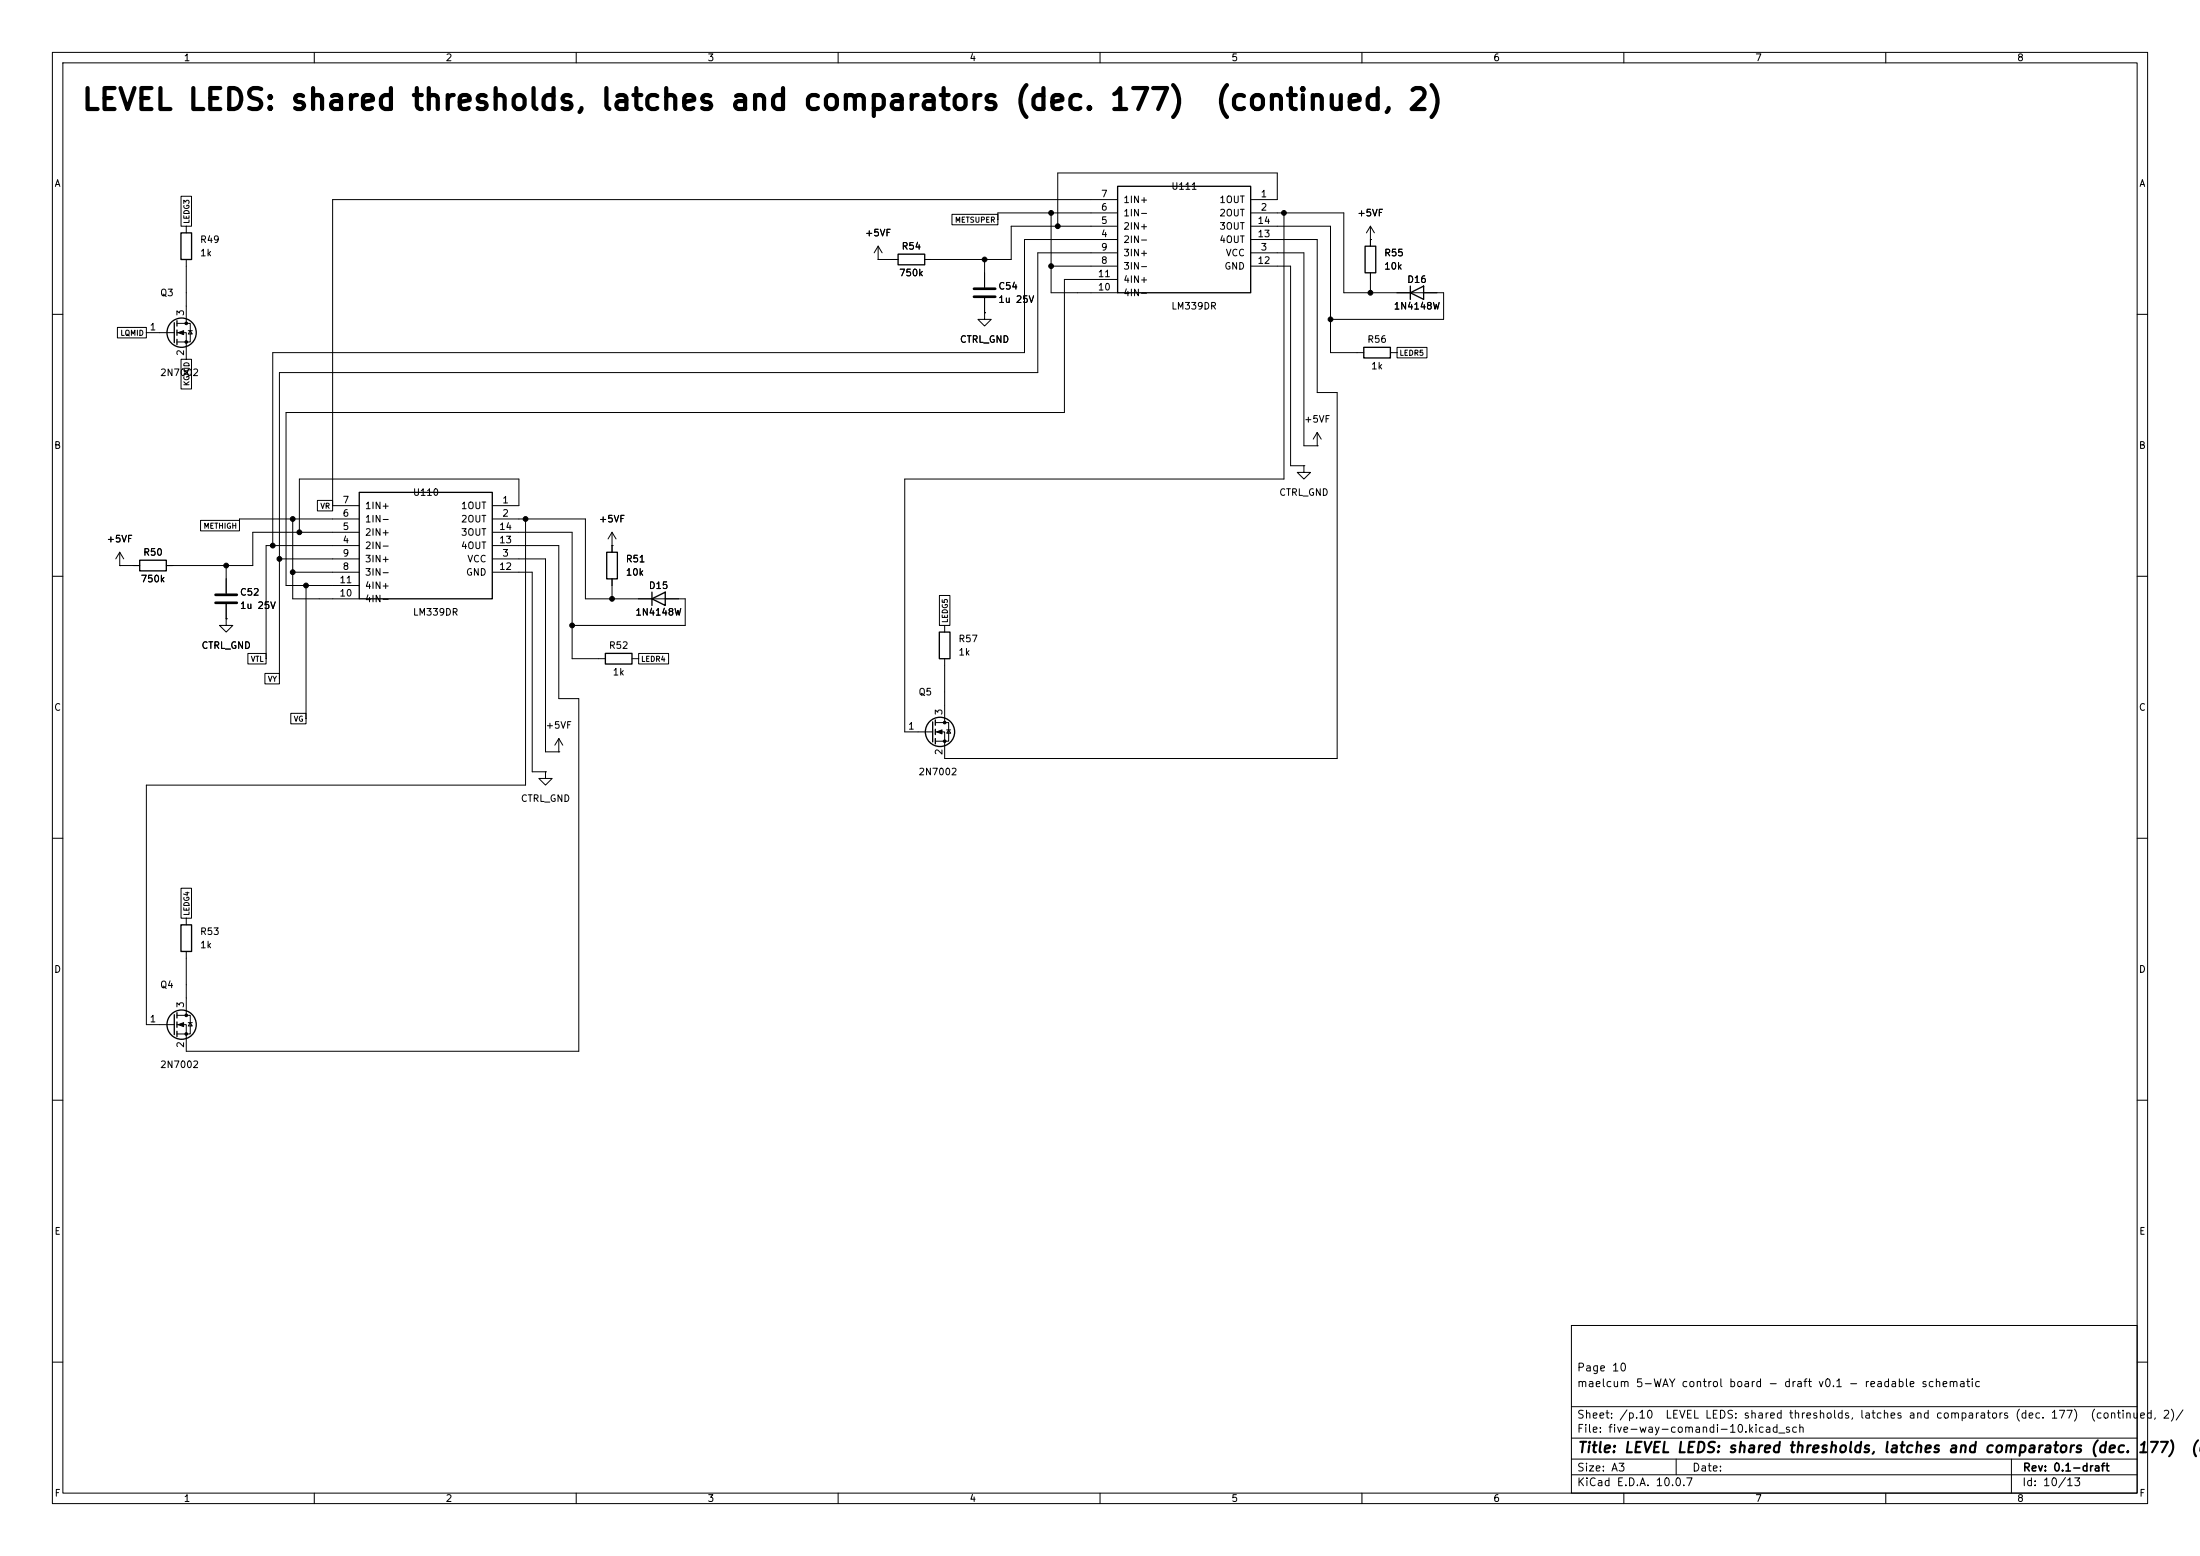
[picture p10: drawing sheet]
<svg xmlns="http://www.w3.org/2000/svg" width="420mm" height="297mm" viewBox="0 0 420 297" stroke-linecap="round" stroke-linejoin="round" font-family="sans-serif">
<g fill="none" stroke="#000" stroke-width=".19">
<path d="M10 10h400v277h-400zM12 12h396v273h-396zM60 10v2M110 10v2M160 10v2M210 10v2M260 10v2M310 10v2M360 10v2M34.6 37.5h2v5.7h-2zM213.4 38.1h-149.9v58.4M238.8 38.1h5v-5.1h-41.9v10.2"/>
<path d="M35.6 43.2v1.3M35.6 49.5v12.2M167.6 49.5h.1M167.6 47l-.7 1.3M167.6 47l.8 1.3M167.6 47v2.5M167.6 49.5h3.8M181.7 40.9h8.8v2h-8.8zM188 59.7v1.3h1.2l-1.2 1.2-1.3-1.2h1.3M188 59.7h.1M188 49.5v5.4M188 56.9v2.8"/>
<path d="M200.7 40.6v15.3h12.7M200.7 50.8h12.7M213.4 45.7h-17.8v21.6h-143.5v36.8M213.4 40.6h-22.9v1.3M213.4 48.3h-15.3v22.8h-144.8v58.4M213.4 43.2h-20.4v6.3h-16.5M213.4 53.3h-10.2v25.4h-148.6v33.1h14M238.8 45.7h12.7v29.2h3.8v69.9h-75v-5.1h-1.7M238.8 43.2h15.2v24.1h6.3M238.8 40.6h17.7v15.3h19.1v5.1h-21.6M238.8 48.3h10.1v36.8h2.6M238.8 50.8h7.6v38.1h2.5"/>
<path d="M245.1 40.6v50.8h-72.4v48.3h5.4M261.6 45.7h.1M261.6 43.2v3.8M261.6 52.1v3.8M261.6 43.2l-.7 1.3M261.6 43.2l.8 1.3M10 60h2M22.4 62.5h5.5v2h-5.5zM27.9 63.5h5.4M33.8 61.7h2.5v3.6h-2.5M33.8 63.5h1.8v5.1M34.6 68.6h2v5.6h-2z"/>
<path d="M35.9 63.1h.8M36.3 63.1l.4 .7h-.8zM265.4 67.3h1.3M266.7 66.3h5.7v2h-5.7zM408 60h2M38.3 99.3h7.4v2h-7.4zM55.9 99.1v15.2h12.7M60.6 95.5h2.9v2h-2.9zM63.5 96.5h5.1M68.6 99.1h-22.9v1.2M94 96.5h5.1v-5.1h-42v10.2M94 99.1h17.8v15.2h19v5.1h-21.6"/>
<path d="M100.3 99.1v50.8h-72.4v45.7h5.4M248.9 88.9v1.3h1.3l-1.3 1.2-1.3-1.2h1.3M248.9 88.9h.1M251.5 85.1h.1M251.5 82.6l-.8 1.2M251.5 82.6l.7 1.2M251.5 82.6v2.5M10 110h2M22.9 108h.1M22.9 105.4l-.8 1.3M22.9 105.4l.7 1.3M22.9 105.4v2.6"/>
<path d="M22.9 108h3.8M43.2 118.1v1.3h1.2l-1.2 1.3-1.3-1.3h1.3M43.2 118.1h.1M43.2 108v5.3M43.2 115.3v2.8M53.3 106.7h15.3M55.9 109.2h12.7M58.4 111.8v25.4M68.6 101.6h-20.3v6.4h-16.6M68.6 104.1h-17.8v21.6M94 104.1h12.7v29.3h3.8v67.3h-74.9v-5.1h-1.8M94 101.6h15.2v24.1h6.4"/>
<path d="M94 106.7h10.1v36.8h2.6M94 109.2h7.6v38.1h2.5M116.8 104.1h.1M116.8 101.6l-.7 1.3M116.8 101.6l.8 1.3M116.8 101.6v3.8M116.8 110.5v3.8M179.3 113.7h2v5.7h-2zM180.3 119.4v1.3M408 110h2M47.3 124.7h3.5v2h-3.5zM50.6 128.5h2.7v2h-2.7z"/>
<path d="M55.5 136.2h2.9v2h-2.9zM120.6 125.7h1.3M121.9 124.7h5.7v2h-5.7zM178.6 137.9h2.5v3.6h-2.5M180.3 125.7v12.2M180.7 139.3h.8M181.1 139.3l.4 .7h-.8zM10 160h2M104.1 147.3v1.3h1.3l-1.3 1.3-1.2-1.3h1.2M104.1 147.3h.1M106.7 143.5h.1M106.7 141l-.8 1.2"/>
<path d="M106.7 141l.7 1.2M106.7 141v2.5M408 160h2M34.6 169.5h2v5.8h-2zM35.6 175.3v1.2M33.8 193.8h2.5v3.6h-2.5M35.6 181.6v12.2M35.9 195.2h.8M36.3 195.2l.4 .6h-.8zM10 210h2M408 210h2M300 253h108v32h-108z"/>
<path d="M10 260h2M300 278.5h108M300 274.5h108M300 268.5h108M320 278.5v3M384 278.5v6.5M408 260h2M60 285v2M110 285v2M160 285v2M210 285v2M260 285v2"/>
<path d="M300 281.5h108M310 285v2M360 285v2"/>
</g>
<g fill="none" stroke="#000" stroke-width=".25">
<path d="M213.4 35.6h25.4v20.3h-25.4zM34.5 44.5h2.1v5h-2.1zM171.4 48.5h5.1v2h-5.1zM260.6 47h2v5.1h-2zM269.2 55.9l2.6-1.3v2.6zM269.2 54.6v2.6M33.3 61.6v3.8M33.8 61.2v1M33.8 63v1M33.8 64.8v1M260.3 66.3h5.1v2h-5.1zM68.6 94h25.4v20.3h-25.4z"/>
<path d="M26.7 106.9h5v2.1h-5zM115.8 105.4h2.1v5.1h-2.1zM124.5 114.3l2.5-1.3v2.6zM124.5 113v2.6M115.6 124.7h5v2h-5zM178.1 137.8v3.8M178.6 137.4v1M178.6 139.2v1M179.3 120.7h2.1v5h-2.1zM178.6 141v1M34.5 176.5h2.1v5.1h-2.1zM33.3 193.7v3.8"/>
<path d="M33.8 193.3v1M33.8 195.1v1M33.8 196.9v1"/>
<circle cx="34.7" cy="63.5" r="2.79"/>
<circle cx="179.5" cy="139.7" r="2.79"/>
<circle cx="34.7" cy="195.6" r="2.79"/>
</g>
<path d="M185.9 55.1h4.1M185.9 56.6h4.1M41.1 113.5h4.1M41.1 115.1h4.1" fill="none" stroke="#000" stroke-width=".51"/>
<g fill="#000" stroke="#000" stroke-width=".19">
<path d="M34 63.5l1.1-.4v.8zM178.8 139.7l1-.4v.8zM34 195.6l1.1-.4v.8z"/>
<circle cx="188" cy="49.5" r=".46"/>
<circle cx="200.7" cy="40.6" r=".46"/>
<circle cx="200.7" cy="50.8" r=".46"/>
<circle cx="201.9" cy="43.2" r=".46"/>
<circle cx="245.1" cy="40.6" r=".46"/>
<circle cx="261.6" cy="55.9" r=".46"/>
<circle cx="35.6" cy="61.7" r=".25"/>
<circle cx="35.6" cy="65.3" r=".25"/>
<circle cx="254" cy="61" r=".46"/>
<circle cx="55.9" cy="99.1" r=".46"/>
<circle cx="100.3" cy="99.1" r=".46"/>
<circle cx="43.2" cy="108" r=".46"/>
<circle cx="52.1" cy="104.1" r=".46"/>
<circle cx="53.3" cy="106.7" r=".46"/>
<circle cx="55.9" cy="109.2" r=".46"/>
<circle cx="57.1" cy="101.6" r=".46"/>
<circle cx="58.4" cy="111.8" r=".46"/>
<circle cx="109.2" cy="119.4" r=".46"/>
<circle cx="116.8" cy="114.3" r=".46"/>
<circle cx="180.3" cy="137.9" r=".25"/>
<circle cx="180.3" cy="141.5" r=".25"/>
<circle cx="35.6" cy="193.8" r=".25"/>
<circle cx="35.6" cy="197.4" r=".25"/>
</g>
<g font-size="4">
<text x="15.4" y="22">LEVEL LEDS: shared thresholds, latches and comparators (dec. 177)</text>
<text x="231.7" y="22">(continued, 2)</text>
</g>
<g font-size="2">
<text x="301" y="277.8">Title: LEVEL LEDS: shared thresholds, latches and comparators (dec. 177)</text>
<text x="418" y="277.8">(c</text>
</g>
<g font-size="1.5">
<text x="300.9" y="262.1">Page 10</text>
<text x="300.9" y="265.1">maelcum 5-WAY control board - draft v0.1 - readable schematic</text>
<text x="300.9" y="273.8">File: five-way-comandi-10.kicad_sch</text>
<text x="300.9" y="271.1">Sheet: /p.10</text>
<text x="317.8" y="271.1">LEVEL LEDS: shared thresholds, latches and comparators (dec. 177)</text>
<text x="398.9" y="271.1">(continued, 2)/</text>
<text x="300.9" y="281.2">Size: A3</text>
<text x="322.9" y="281.2">Date:</text>
<text x="386" y="281.2">Rev: 0.1-draft</text>
<text x="300.9" y="284">KiCad E.D.A. 10.0.7</text>
<text x="385.9" y="284">Id: 10/13</text>
</g>
<g font-size="1.3">
<text x="35" y="12">1</text>
<text x="85" y="12">2</text>
<text x="135" y="12">3</text>
<text x="185" y="12">4</text>
<text x="235" y="12">5</text>
<text x="285" y="12">6</text>
<text x="335" y="12">7</text>
<text x="385" y="12">8</text>
<text x="10.3" y="36">A</text>
<text x="408.3" y="36">A</text>
<text x="210.1" y="40.5">6</text>
<text x="210.1" y="38">7</text>
<text x="214.3" y="41.6">1IN-</text>
<text x="214.3" y="39.1">1IN+</text>
<text x="223.5" y="36.5">U111</text>
<text x="232.7" y="39.1">1OUT</text>
<text x="232.7" y="41.6">2OUT</text>
<text x="240.6" y="38">1</text>
<text x="240.6" y="40.5">2</text>
<text x="259" y="41.6">+5VF</text>
<text x="38.1" y="46.7">R49</text>
<text x="165" y="45.4">+5VF</text>
<text x="172" y="48">R54</text>
<text x="210.1" y="45.6">4</text>
<text x="210.1" y="43">5</text>
<text x="214.3" y="46.7">2IN-</text>
<text x="214.3" y="44.1">2IN+</text>
<text x="232.7" y="46.7">4OUT</text>
<text x="232.7" y="44.1">3OUT</text>
<text x="240" y="45.6">13</text>
<text x="240" y="43">14</text>
<text x="38.1" y="49.2">1k</text>
<text x="171.5" y="53">750k</text>
<text x="209.5" y="53.2">11</text>
<text x="210.1" y="50.7">8</text>
<text x="210.1" y="48.1">9</text>
<text x="214.3" y="51.8">3IN-</text>
<text x="214.3" y="49.2">3IN+</text>
<text x="233.6" y="51.8">GND</text>
<text x="233.9" y="49.2">VCC</text>
<text x="240" y="50.7">12</text>
<text x="240.6" y="48.1">3</text>
<text x="264.1" y="49.2">R55</text>
<text x="264.1" y="51.8">10k</text>
<text x="30.5" y="56.8">Q3</text>
<text x="190.5" y="55.6">C54</text>
<text x="190.5" y="58.1">1u 25V</text>
<text x="209.5" y="55.7">10</text>
<text x="214.3" y="56.8">4IN-</text>
<text x="214.3" y="54.3">4IN+</text>
<text x="223.5" y="59.4">LM339DR</text>
<text x="266" y="59.4">1N4148W</text>
<text x="268.5" y="54.3">D16</text>
<text x="28.5" y="63.4">1</text>
<text x="35.4" y="60.4" transform="rotate(-90 35.4 60.4)">3</text>
<text x="183.1" y="65.7">CTRL_GND</text>
<text x="260.9" y="65.7">R56</text>
<text x="35.4" y="68" transform="rotate(-90 35.4 68)">2</text>
<text x="261.6" y="70.8">1k</text>
<text x="30.5" y="72.1">2N7002</text>
<text x="248.9" y="81">+5VF</text>
<text x="10.2" y="86">B</text>
<text x="408.2" y="86">B</text>
<text x="78.7" y="94.9">U110</text>
<text x="244.1" y="94.9">CTRL_GND</text>
<text x="65.3" y="101.5">5</text>
<text x="65.3" y="98.9">6</text>
<text x="65.3" y="96.4">7</text>
<text x="69.6" y="100">1IN-</text>
<text x="69.6" y="97.5">1IN+</text>
<text x="87.9" y="97.5">1OUT</text>
<text x="87.9" y="100">2OUT</text>
<text x="95.2" y="101.5">14</text>
<text x="95.8" y="96.4">1</text>
<text x="95.8" y="98.9">2</text>
<text x="114.2" y="100">+5VF</text>
<text x="20.3" y="103.8">+5VF</text>
<text x="27.2" y="106.4">R50</text>
<text x="65.3" y="104">4</text>
<text x="65.3" y="106.5">9</text>
<text x="69.6" y="105.1">2IN-</text>
<text x="69.6" y="102.6">2IN+</text>
<text x="69.6" y="107.6">3IN+</text>
<text x="87.9" y="105.1">4OUT</text>
<text x="87.9" y="102.6">3OUT</text>
<text x="89.1" y="107.6">VCC</text>
<text x="95.2" y="104">13</text>
<text x="95.8" y="106.5">3</text>
<text x="119.4" y="107.6">R51</text>
<text x="26.8" y="111.5">750k</text>
<text x="45.7" y="114">C52</text>
<text x="64.7" y="111.6">11</text>
<text x="65.3" y="109.1">8</text>
<text x="69.6" y="110.2">3IN-</text>
<text x="69.6" y="112.7">4IN+</text>
<text x="88.9" y="110.2">GND</text>
<text x="95.2" y="109.1">12</text>
<text x="119.4" y="110.2">10k</text>
<text x="123.8" y="112.7">D15</text>
<text x="45.7" y="116.5">1u 25V</text>
<text x="64.7" y="114.2">10</text>
<text x="69.6" y="115.3">4IN-</text>
<text x="78.7" y="117.8">LM339DR</text>
<text x="121.2" y="117.8">1N4148W</text>
<text x="38.4" y="124.2">CTRL_GND</text>
<text x="116.1" y="124.2">R52</text>
<text x="182.9" y="122.9">R57</text>
<text x="182.9" y="125.4">1k</text>
<text x="116.9" y="129.2">1k</text>
<text x="10.2" y="136">C</text>
<text x="175.2" y="133">Q5</text>
<text x="180.2" y="136.6" transform="rotate(-90 180.2 136.6)">3</text>
<text x="408.2" y="136">C</text>
<text x="104.1" y="139.4">+5VF</text>
<text x="173.3" y="139.6">1</text>
<text x="175.2" y="148.3">2N7002</text>
<text x="180.2" y="144.2" transform="rotate(-90 180.2 144.2)">2</text>
<text x="99.3" y="153.4">CTRL_GND</text>
<text x="38.1" y="178.8">R53</text>
<text x="10.2" y="186">D</text>
<text x="38.1" y="181.3">1k</text>
<text x="408.2" y="186">D</text>
<text x="30.5" y="188.9">Q4</text>
<text x="28.5" y="195.4">1</text>
<text x="35.4" y="192.5" transform="rotate(-90 35.4 192.5)">3</text>
<text x="35.4" y="200.1" transform="rotate(-90 35.4 200.1)">2</text>
<text x="30.5" y="204.2">2N7002</text>
<text x="10.3" y="236">E</text>
<text x="408.3" y="236">E</text>
<text x="10.3" y="286">F</text>
<text x="35" y="287">1</text>
<text x="85" y="287">2</text>
<text x="135" y="287">3</text>
<text x="185" y="287">4</text>
<text x="235" y="287">5</text>
<text x="285" y="287">6</text>
<text x="335" y="287">7</text>
<text x="385" y="287">8</text>
<text x="408.3" y="286">F</text>
</g>
<g font-size="1">
<text x="36.4" y="42.8" transform="rotate(-90 36.4 42.8)">LEDG3</text>
<text x="182.2" y="42.7">METSUPER</text>
<text x="22.9" y="64.3">LQMID</text>
<text x="267.1" y="68.1">LEDR5</text>
<text x="36.4" y="73.8" transform="rotate(-90 36.4 73.8)">KGMID</text>
<text x="38.8" y="101.2">METHIGH</text>
<text x="61.1" y="97.3">VR</text>
<text x="181.2" y="119" transform="rotate(-90 181.2 119)">LEDG5</text>
<text x="47.8" y="126.6">VTL</text>
<text x="51.1" y="130.4">VY</text>
<text x="122.3" y="126.6">LEDR4</text>
<text x="56" y="138">VG</text>
<text x="36.4" y="174.9" transform="rotate(-90 36.4 174.9)">LEDG4</text>
</g>
</svg>
